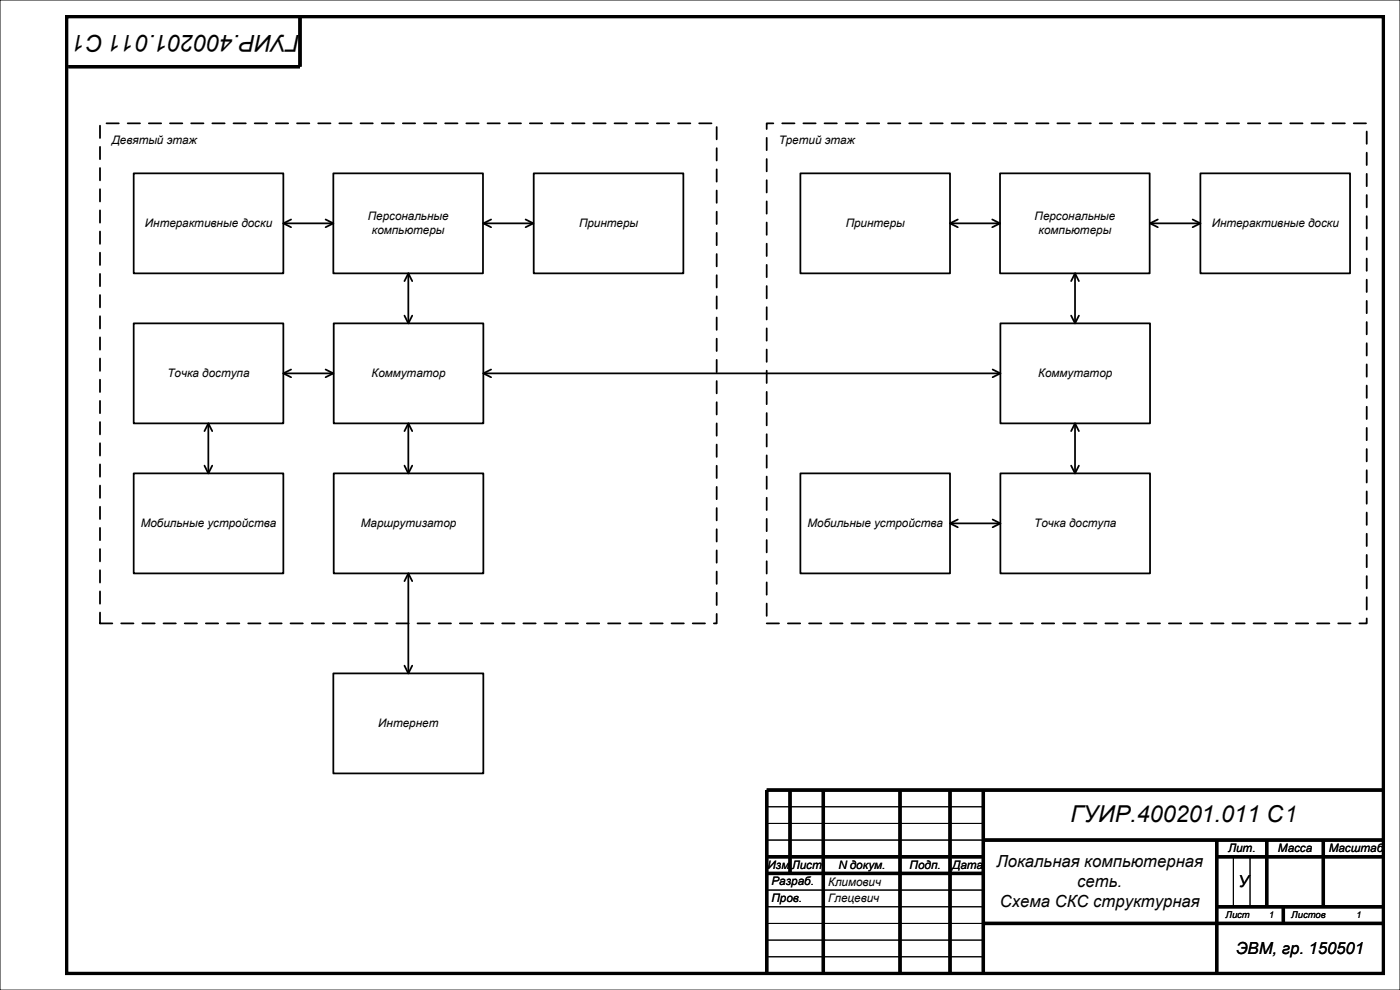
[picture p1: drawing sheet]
<svg xmlns="http://www.w3.org/2000/svg" width="420mm" height="297mm" viewBox="0 0 420 297" stroke-linecap="round" stroke-linejoin="round" font-family="sans-serif">
<path d="M0 0h420v297h-420zM230 242h65M230 247h65M230 252h65M370 257v15M375 257v15M230 272h65M230 277h65M230 267h65M230 282h65M230 287h65" fill="none" stroke="#000" stroke-width=".3"/>
<g fill="none" stroke="#000" stroke-width="1" stroke-linecap="butt">
<path d="M20 5h395v287h-395zM90 5v15h-69.5M237 237v25M247 237v55M270 237v55M285 237v55M295 237v55M415 237h-185v55M230 257h65M295 252h120M365 252v40M365 257h50"/>
<path d="M380 252v20M397 252v20M230 262h65M295 277h120M365 272h50M385 272v5"/>
</g>
<g fill="none" stroke="#000" stroke-width=".53">
<path d="M40.1 52h44.9v30h-44.9zM100 52h44.9v30h-44.9zM160.1 52h44.9v30h-44.9zM240.1 52h44.9v30h-44.9zM300 52h44.9v30h-44.9zM360.1 52h44.9v30h-44.9zM85 67h15M87.3 65.8l-2.3 1.2 2.3 1.2M97.7 65.8l2.3 1.2-2.3 1.2M145 67h15M147.3 65.8l-2.3 1.2 2.3 1.2M157.7 65.8l2.3 1.2-2.3 1.2"/>
<path d="M285 67h15M287.3 65.8l-2.3 1.2 2.3 1.2M297.7 65.8l2.3 1.2-2.3 1.2M345 67h15.1M347.3 65.8l-2.3 1.2 2.3 1.2M357.8 65.8l2.3 1.2-2.3 1.2M40.1 97h44.9v30h-44.9zM100.1 97h44.9v30h-44.9zM121.3 84.3l1.2-2.3 1.2 2.3M121.3 94.7l1.2 2.3 1.2-2.3M122.5 82v15M300.1 97h44.9v30h-44.9z"/>
<path d="M321.3 84.3l1.2-2.3 1.2 2.3M321.3 94.7l1.2 2.3 1.2-2.3M322.5 82v15M85 112h15M87.3 110.8l-2.3 1.2 2.3 1.2M97.7 110.8l2.3 1.2-2.3 1.2M145 112h155.1M147.3 110.8l-2.3 1.2 2.3 1.2M297.8 110.8l2.3 1.2-2.3 1.2M61.3 129.3l1.2-2.3 1.2 2.3M61.3 139.7l1.2 2.3 1.2-2.3M62.5 127v15"/>
<path d="M121.3 129.3l1.2-2.3 1.2 2.3M121.3 139.7l1.2 2.3 1.2-2.3M122.5 127v15M321.3 139.7l1.2 2.3 1.2-2.3M321.3 129.3l1.2-2.3 1.2 2.3M322.5 127v15M40.1 142h44.9v30h-44.9zM100.1 142h44.9v30h-44.9zM240.1 142h44.9v30h-44.9zM285 157h15.1M287.3 155.8l-2.3 1.2 2.3 1.2M297.8 155.8l2.3 1.2-2.3 1.2"/>
<path d="M300.1 142h44.9v30h-44.9zM121.3 174.3l1.2-2.3 1.2 2.3M122.5 172v30M121.3 199.7l1.2 2.3 1.2-2.3M100 202h45v30h-45z"/>
</g>
<path d="M30 37h185v150h-185zM230 37h180v150h-180z" fill="none" stroke="#000" stroke-width=".53" stroke-dasharray="3.7 2.6"/>
<g font-size="7">
<text x="89.9" y="10.4" transform="rotate(-180 89.9 10.4)">ГУИР.400201.011 С1</text>
<text x="321.1" y="246.6">ГУИР.400201.011 С1</text>
</g>
<g font-size="5">
<text x="298.9" y="260">Локальная компьютерная</text>
<text x="323.2" y="266">сеть.</text>
<text x="371.4" y="266">У</text>
<text x="299.9" y="272">Схема СКС структурная</text>
<text x="370.8" y="286">ЭВМ, гр. 150501</text>
</g>
<g font-size="3.5">
<text x="33.5" y="43.1">Девятый этаж</text>
<text x="233.6" y="43.1">Третий этаж</text>
<text x="110.3" y="66">Персональные</text>
<text x="310.3" y="66">Персональные</text>
<text x="43.5" y="68.1">Интерактивные доски</text>
<text x="111.6" y="70.2">компьютеры</text>
<text x="173.7" y="68.1">Принтеры</text>
<text x="253.7" y="68.1">Принтеры</text>
<text x="311.6" y="70.2">компьютеры</text>
<text x="363.5" y="68.1">Интерактивные доски</text>
<text x="50.2" y="113.1">Точка доступа</text>
<text x="111.4" y="113.1">Коммутатор</text>
<text x="311.5" y="113.1">Коммутатор</text>
<text x="42.2" y="158.1">Мобильные устройства</text>
<text x="108.2" y="158.1">Маршрутизатор</text>
<text x="242.2" y="158.1">Мобильные устройства</text>
<text x="310.3" y="158.1">Точка доступа</text>
<text x="113.5" y="218.1">Интернет</text>
<text x="368.4" y="255.6">Лит.</text>
<text x="383.4" y="255.6">Масса</text>
<text x="398.6" y="255.6">Масштаб</text>
<text x="230.3" y="260.6">Изм.</text>
<text x="237.5" y="260.6">Лист</text>
<text x="251.4" y="260.6">N докум.</text>
<text x="272.9" y="260.6">Подп.</text>
<text x="285.6" y="260.6">Дата</text>
<text x="231.4" y="265.6">Разраб.</text>
<text x="248.4" y="265.9">Климович</text>
<text x="231.4" y="270.6">Пров.</text>
<text x="248.4" y="270.6">Глецевич</text>
</g>
<g font-size="2.8">
<text x="367.6" y="275.4">Лист</text>
<text x="380.5" y="275.4">1</text>
<text x="387.4" y="275.4">Листов</text>
<text x="406.8" y="275.4">1</text>
</g>
</svg>
